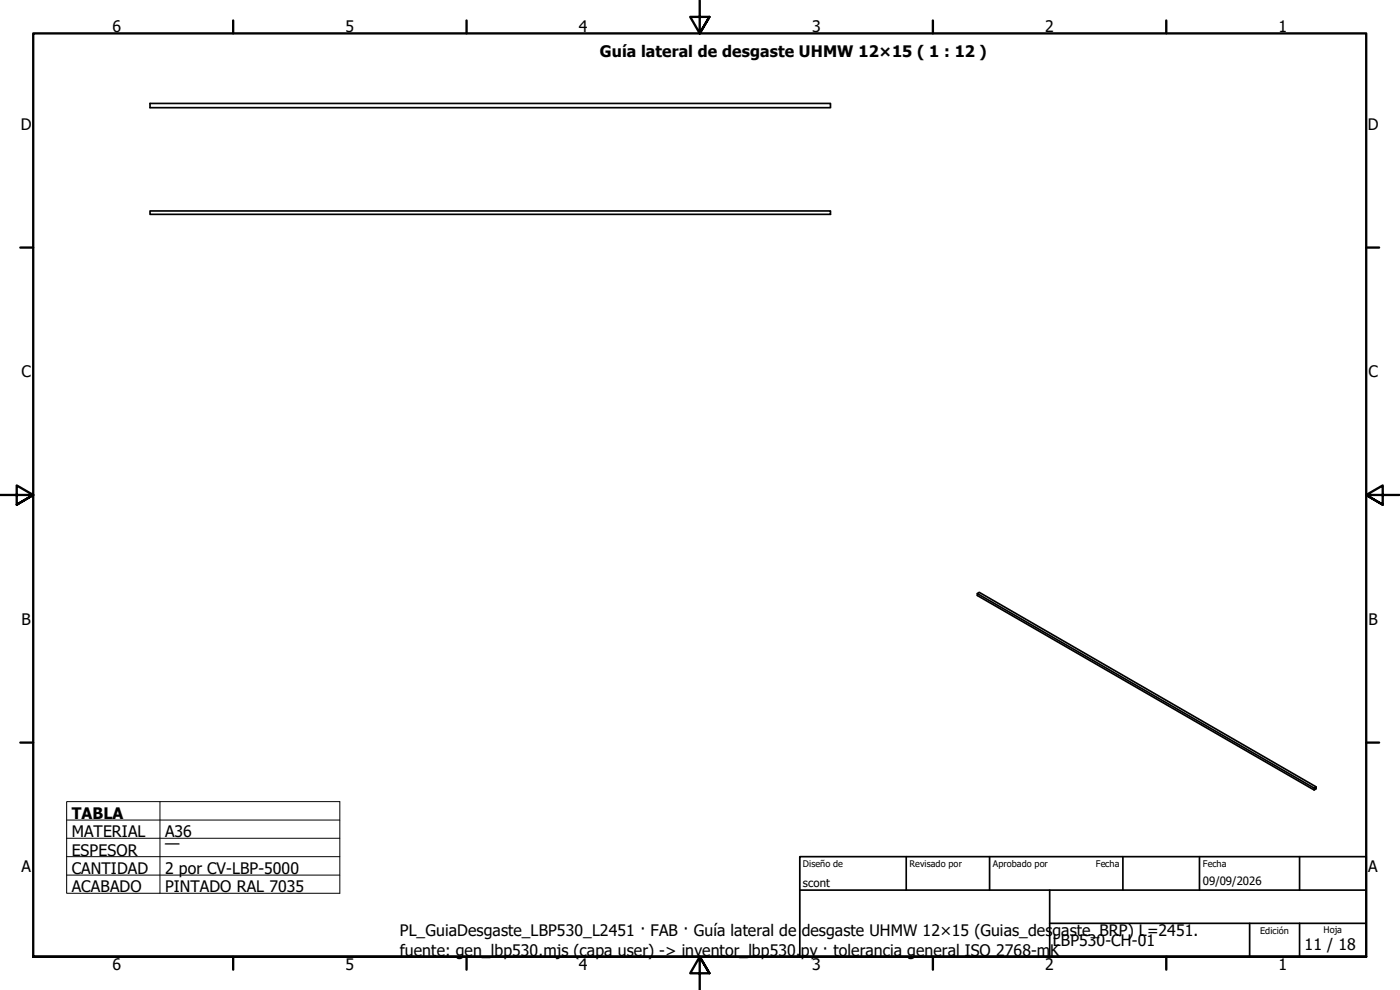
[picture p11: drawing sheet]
<svg xmlns="http://www.w3.org/2000/svg" width="420mm" height="297mm" viewBox="0 0 420 297" stroke-linecap="round" stroke-linejoin="round" font-family="sans-serif">
<!-- layer: Visible (ISO) -->
<path d="M45 31h204.2v1.3h-204.2zM45 63.3h204.2v1h-204.2zM293.3 178.1l101.1 58.4 .6-.4v.6l-.6 .3v-.5M395 236.1l-101.1-58.4-.6 .4v.6l101.1 58.3" fill="none" stroke="#000" stroke-width=".51"/>
<!-- layer: Borde (ISO) -->
<g fill="none" stroke="#000" stroke-width=".7">
<path d="M70 6.1v3.9M140 6.1v3.9M210 0v10l-2.9-4.9h5.8l-2.9 4.9 2.9-4.9M280 6.1v3.9M350 6.1v3.9M6.1 74.3h3.9M410 74.3h3.9M0 148.5h10l-5-2.8v5.7l5-2.9-5 2.9M420 148.5h-10l5-2.8v5.7l-5-2.9 5 2.9M6.1 222.8h3.9M410 222.8h3.9M10 287.1v-277.1h400v277.1h-400h400"/>
<path d="M70 287.1v3.8M140 287.1v3.8M212.9 292l-2.9-4.9 2.9 4.9h-5.8l2.9-4.9v9.9M280 287.1v3.8M350 287.1v3.8"/>
</g>
<path d="M240 257h170v30.1h-170zM272 257v10.1M297 257v10.1M337 257v10.1M360 257v10.1M390 257v10.1M240 267.1h170M315 277h95M315 267.1v20M375 277v10.1M390 277v10.1" fill="none" stroke="#000" stroke-width=".51"/>
<path d="M20 240.5h82v27.5h-82zM20 246h82M20 251.5h82M20 257h82M48 240.5v27.5M20 262.6h82" fill="none" stroke="#000" stroke-width=".3"/>
<g font-size="4.8">
<text x="33.7" y="9.6">6</text>
<text x="103.7" y="9.6">5</text>
<text x="173.7" y="9.6">4</text>
<text x="243.7" y="9.6">3</text>
<text x="313.7" y="9.6">2</text>
<text x="383.7" y="9.6">1</text>
<text x="180" y="17">Guía lateral de desgaste UHMW 12×15 ( 1 : 12 )</text>
<text x="6.2" y="38.9">D</text>
<text x="410.5" y="38.9">D</text>
<text x="6.4" y="113.1">C</text>
<text x="410.7" y="113.1">C</text>
<text x="6.4" y="187.4">B</text>
<text x="410.7" y="187.4">B</text>
<text x="21.5" y="245.7">TABLA</text>
<text x="21.5" y="251.1">MATERIAL</text>
<text x="49.5" y="251.2">A36</text>
<text x="21.5" y="256.7">ESPESOR</text>
<text x="49.5" y="254.9">—</text>
<text x="6.4" y="261.7">A</text>
<text x="21.5" y="262.2">CANTIDAD</text>
<text x="49.5" y="262.2">2 por CV-LBP-5000</text>
<text x="410.7" y="261.7">A</text>
<text x="21.5" y="267.7">ACABADO</text>
<text x="49.5" y="267.7">PINTADO RAL 7035</text>
<text x="120" y="281">PL_GuiaDesgaste_LBP530_L2451 · FAB · Guía lateral de</text>
<text x="240.6" y="281">desgaste UHMW 12×15 (Guias_des</text>
<text x="315.8" y="281">gaste_BRP) L=2451.</text>
<text x="120" y="286.8">fuente: gen_lbp530.mjs (capa user) -&gt; inventor_lbp530.</text>
<text x="240.3" y="286.8">py · tolerancia general ISO 2768-m</text>
<text x="315.2" y="286.8">K</text>
<text x="316" y="283.8">LBP530-CH-01</text>
<text x="391.5" y="285">11 / 18</text>
<text x="33.7" y="290.9">6</text>
<text x="103.7" y="290.9">5</text>
<text x="173.7" y="290.9">4</text>
<text x="243.7" y="290.9">3</text>
<text x="313.7" y="290.9">2</text>
<text x="383.7" y="290.9">1</text>
</g>
<g font-size="3.4">
<text x="241" y="266">scont</text>
<text x="361" y="265.5">09/09/2026</text>
</g>
<g font-size="2.7">
<text x="241" y="260.2">Diseño de</text>
<text x="273" y="260.1">Revisado por</text>
<text x="298" y="260.1">Aprobado por</text>
<text x="328.9" y="260.1">Fecha</text>
<text x="361" y="260.1">Fecha</text>
<text x="378.2" y="280.3">Edición</text>
<text x="397.2" y="280">Hoja</text>
</g>
</svg>
